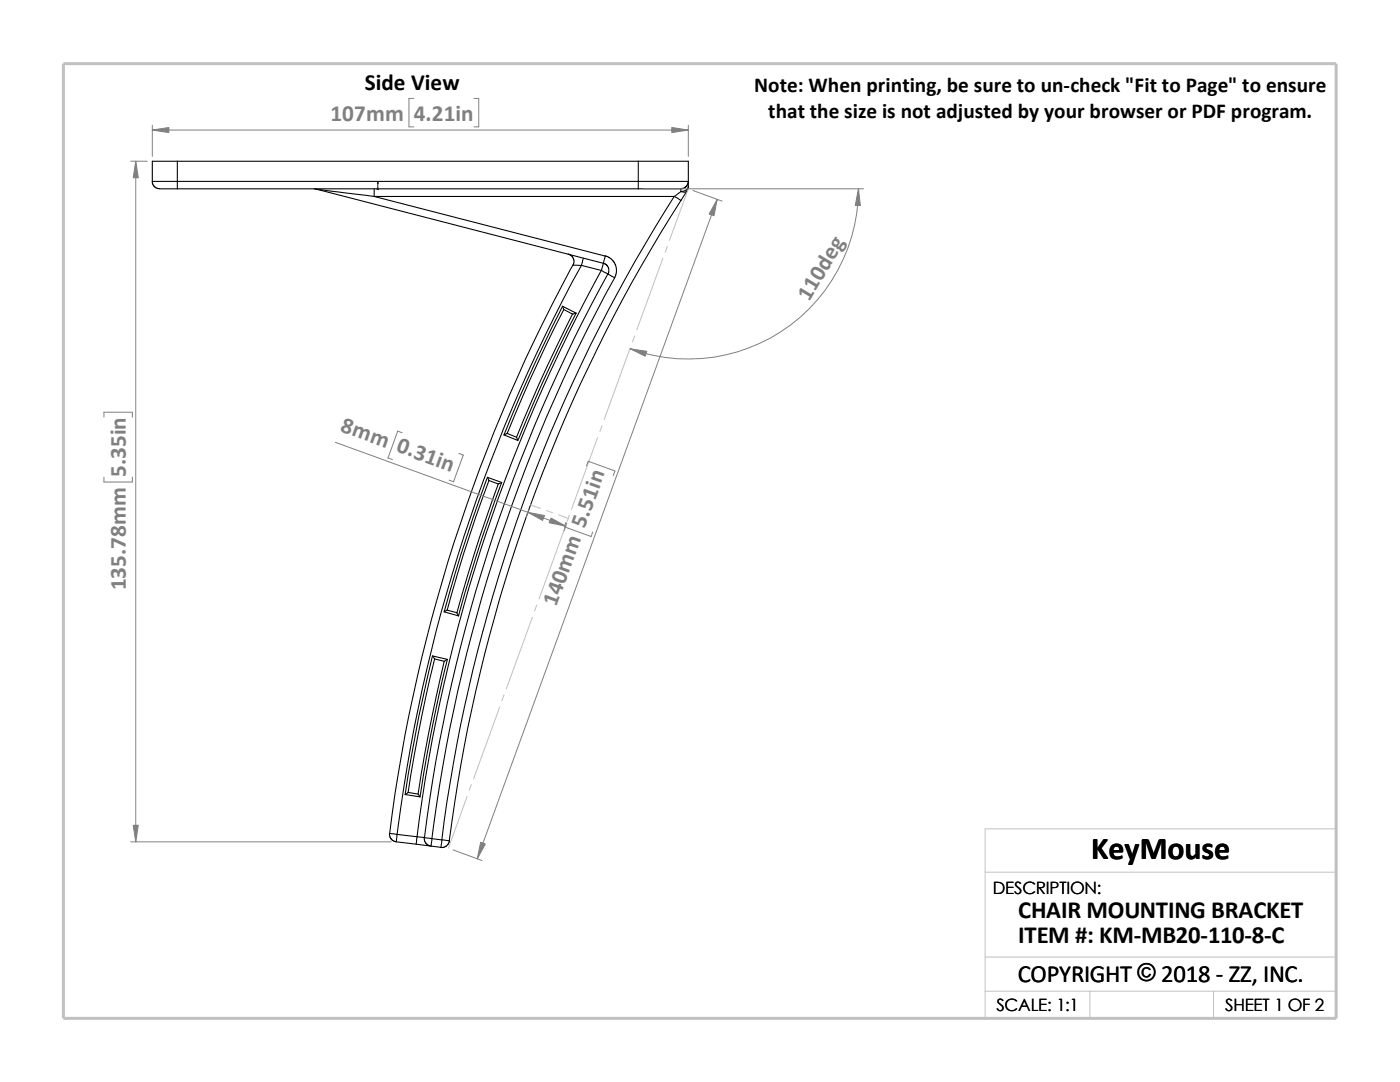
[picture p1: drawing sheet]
<svg xmlns="http://www.w3.org/2000/svg" width="279mm" height="216mm" viewBox="0 0 279 216" stroke-linecap="round" stroke-linejoin="round" font-family="sans-serif">
<g fill="none" stroke="#c0c0c0" stroke-width=".2">
<path d="M137.4 37.7l-3.8 10.3M132.3 51.5l-5.2 14.3M133.2 49.1l-.4 1.2M125.8 69.4l-5.2 14.3M126.7 67.1l-.5 1.1M119.3 87.3l-5.3 14.3M120.1 85l-.4 1.1M105.9 100.8l2 .6M109.1 101.9l1.2 .4M111.5 102.7l2 .8M112.8 105.2l-5.2 14.3M113.6 102.8l-.4 1.3"/>
<path d="M100.6 138.6l-.4 1.2M106.3 123.1l-5.3 14.4M107.1 120.7l-.4 1.2M93.2 158.9l-3.7 10.3M94.1 156.5l-.5 1.2M99.7 141.1l-5.2 14.3M196.6 174h70.1M196.6 191h70.1M196.6 197.8h70.1M217.5 197.8v5.4M242.2 197.8v5.4M26.8 203.2h239.9v-37.8h-70.1v37.8"/>
</g>
<path d="M12.7 12.7h254v190.5h-254z" fill="none" stroke="#c0c0c0" stroke-width=".59"/>
<g fill="none" stroke="#000" stroke-width=".21">
<path d="M30.4 36.2h5M30.4 36.2v.3l.3 .6 .8 .5 3.9 .1M35.4 36.2v1.5M35.4 32.2h-5v4M35.4 32.2v4M35.4 32.2h92M35.4 36.2h92M35.4 37.7h92M62.7 37.7h.3M63 37.7l57.4 14.8M63 37.7l11.7 1.5M74.7 37.7v1.5"/>
<path d="M74.7 39.2l46.1 11.9-.4 1.4M74.7 39.2h59.9M127.4 37.7h8.5M127.4 32.2v4M127.4 36.2v1.5M127.4 36.2h10M127.4 32.2h10v4M134.6 39.2a311.3 311.3 0 0 0-46.4 128.4M134.6 39.2l1.3 .8M135.9 37.7v.5M135.9 38.2l-1.3 1M135.9 38.2a1 1 0 0 0 1.3-.1l-1.3 1.9"/>
<path d="M137.4 36.2l-.4 .9-.4 .4-.7 .2M137.4 37.3a1.32 1.32 0 0 1-1.5 .9M137.4 36.2v1.1M137.4 37.3l-.3 .7M113.4 50.7l.7 .4 .4 .5 .1 .7-.2 .6 1.6 .1M114.3 52.9a322.8 322.8 0 0 0-36.5 113.4M116 53a318.7 318.7 0 0 0-36.8 113.5M116 53l4.1 1M116.4 51.5l-.4 1.5M120 53.9a316.2 316.2 0 0 0-36.8 113.1M120.1 54l2.6 1.4M120.4 52.5l.6 .3 .3 .3 .2 .5v.8a314.3 314.3 0 0 0-36.8 112.7"/>
<path d="M120.4 52.5l-.3 1.5M120.8 51.1l1.1 .5 .9 1.2 .2 .8v.8l-.3 1M122.7 55.4a312 312 0 0 0-36.5 111.9M135.9 40a309.4 309.4 0 0 0-46.2 127.7M112.3 61.1a317 317 0 0 0-11.7 25.7M112.5 61.8l-3.5 7-3.3 7.1-4.5 10.6M112.5 61.8l1.8 .9 .7-.2M112.5 61.8l-.2-.7 2.7 1.4M114.3 62.7l-6.6 13.8-4.6 10.7M115 62.5a302 302 0 0 0-11.7 25.4M97.3 95.2l.3 .7M97.3 95.2l2.8 1.1"/>
<path d="M97.3 95.3a322.4 322.4 0 0 0-8.7 26.8M97.6 95.9l-2.7 7.4-2.4 7.4-3.3 11.1M97.6 95.9l1.8 .7M99.4 96.6l-3.7 10.7-4.5 15M100.1 96.3a299.7 299.7 0 0 0-8.6 26.6M100.1 96.3l-.7 .3M100.6 86.8l2.7 1.1M101.2 86.5l-.6 .3M101.2 86.5l1.9 .7M103.1 87.2l.2 .7M86.3 130.9a288.9 288.9 0 0 0-5.4 27.6M86.7 131.5l-.3-.6 2.9 .7"/>
<path d="M86.7 131.5l1.9 .5M86.7 131.5l-2.5 11.5-1.5 7.7-1.3 7.4M88.6 132l-3.2 14.9-2 11.6M88.6 122.1l2.9 .8M89.2 121.8l-.6 .3M89.2 121.8l2 .5M89.3 131.6l-.7 .4M89.3 131.6a308.9 308.9 0 0 0-5.5 27.4M91.2 122.3l.3 .6M80.9 158.5l2.9 .5M81.4 158.1l-.5 .4M81.4 158.1l2 .4"/>
<path d="M83.4 158.5l.4 .5M77.8 166.3l1.4 .2M77.8 166.3v.5l.2 .6 .4 .4 .7 .2M79.1 168l4 .4M79.2 166.5l-.1 1.5M79.2 166.5l4 .5M83.1 168.4l2.9 .4M83.2 167l1.5 .1M83.2 167l-.1 1.4M84.7 167.1l1.5 .2M84.7 167.1v.4l.2 .7 .4 .4 .7 .2M86.2 167.3l-.2 1.5"/>
<path d="M86.2 167.3l2 .3M88.2 167.6l1.5 .2-.2 .6-.5 .5-.4 .2h-.6M88.2 167.6l-.2 1.5-2-.3"/>
</g>
<path d="M75.4 36.3l.1 .4h-.2z" fill="#00f" stroke="#00f" stroke-width=".2"/>
<path d="M75.3 37.7h.3M75.3 37.5l.3 .3M75.4 37.7h.1M75.4 36.3v1.5M75.5 37.5l-.3 .3" fill="none" stroke="#00f" stroke-width=".2"/>
<g fill="none" stroke="#808080" stroke-width=".2">
<path d="M82.6 19.6h-1v5.7h1M94.6 19.6h.9v5.7h-.9M26.1 32.2h3.3M27.1 32.2v135.8M30.4 26h107M30.4 25v6.2M128.4 37.7h43.9M137.4 25v6.2M138.3 38l5.8 2.1M143.1 39.8l-47.9 131.6M171.3 37.7a33.9 33.9 0 0 1-45.5 31.9M20.7 83.2v-.9h5.7v.9"/>
<path d="M20.7 95.2v1h5.7v-1M66.9 88.3l46 16.7M80.3 86.4l-.9-.4-2 5.4 .9 .3M91.6 90.5l.9 .3-2 5.3-.9-.3M117.1 93l.3-1 5.3 2-.3 .9M105.6 101.7l-.6 1.5M112.9 104.2l-.3 .9 5.4 2 .3-.9M113.1 104.4l-.5 1.5M26.1 168h52M90.4 169.6l5.8 2.1"/>
</g>
<g fill="#808080" stroke="#808080" stroke-width=".2">
<path d="M143.1 39.8l-.6 3.3-1-.4z"/>
<path d="M95.9 168.1l1 .3-1.7 3z"/>
<path d="M110 103.4l2.9 1.6-3.3-.7z"/>
<path d="M105.4 102.2l3.3 .7-.4 .9z"/>
<path d="M125.8 69.6l3.3 .5-.3 1z"/>
<path d="M171.3 37.7l.4 3.3h-1z"/>
<path d="M30.4 26l3.3-.6v1.1z"/>
<path d="M134.1 25.4l3.3 .6-3.3 .5z"/>
<path d="M27.1 32.2l.5 3.3h-1z"/>
<path d="M26.6 164.7h1l-.5 3.3z"/>
</g>
<text font-size="6.4" x="217.8" y="171.4">KeyMouse</text>
<g font-size="4.9">
<text x="203.2" y="183.2">CHAIR MOUNTING BRACKET</text>
<text x="203.2" y="188.1">ITEM #: KM-MB20-110-8-C</text>
<text x="203.1" y="195.9">COPYRIGHT © 2018 - ZZ, INC.</text>
<text x="227" y="195.8">©</text>
</g>
<text font-size="4.6" x="72.8" y="18">Side View</text>
<g font-size="4.6" fill="#808080">
<text x="66" y="24.1">107mm</text>
<text x="82.6" y="24.1">4.21in</text>
<text x="161.5" y="60.3" transform="rotate(-59 161.5 60.3)">110deg</text>
<text x="67.8" y="86" transform="rotate(20 67.8 86)">8mm 0.31in</text>
<text x="25.1" y="95.2" transform="rotate(-90 25.1 95.2)">5.35in</text>
<text x="116.7" y="105.6" transform="rotate(-70 116.7 105.6)">5.51in</text>
<text x="25.1" y="117.8" transform="rotate(-90 25.1 117.8)">135.78mm</text>
<text x="111" y="121.2" transform="rotate(-70 111 121.2)">140m</text>
</g>
<g font-size="4.2">
<text x="150.5" y="18.4">Note: When printing, be sure to un-check &quot;Fit to Page&quot; to ensure</text>
<text x="153.3" y="23.6">that the size is not adjusted by your browser or PDF program.</text>
</g>
<g font-size="3.4">
<text x="198.2" y="178.5">DESCRIPTION:</text>
<text x="198.8" y="201.7">SCALE: 1:1</text>
<text x="244.5" y="201.7">SHEET 1 OF 2</text>
</g>
</svg>
